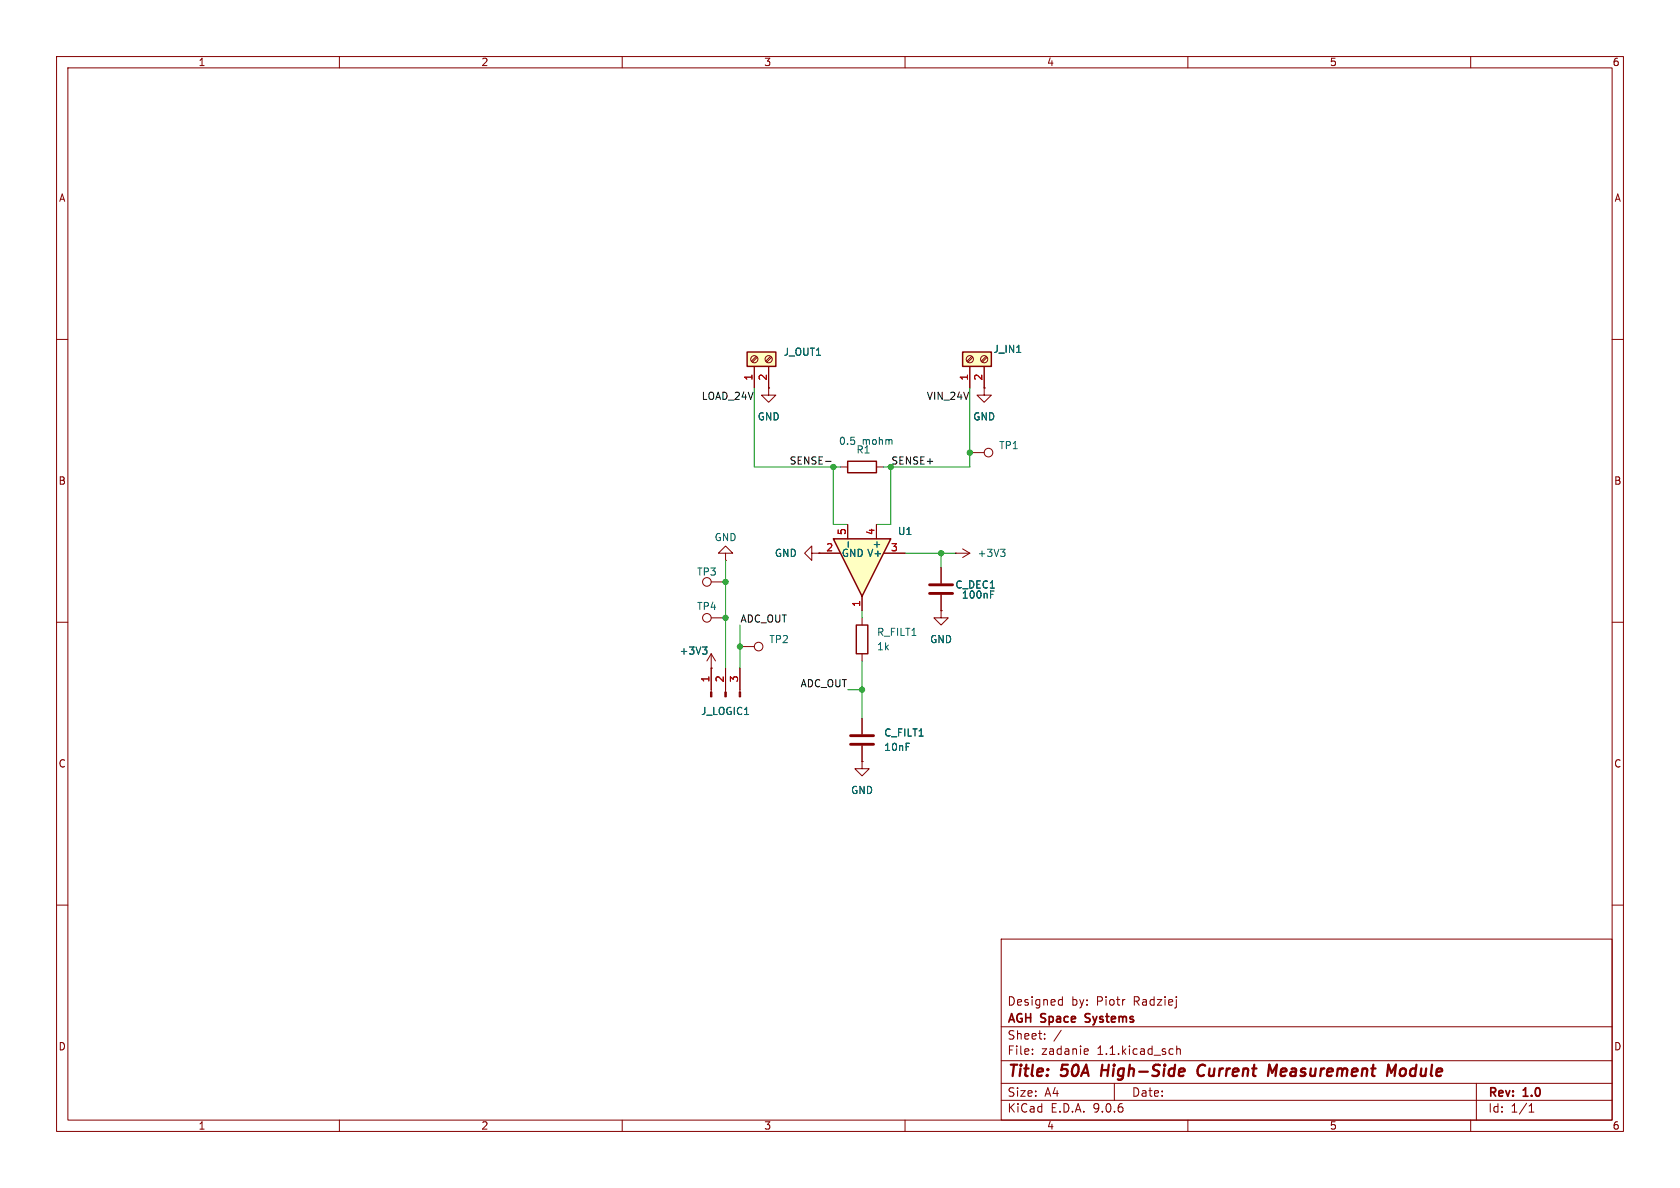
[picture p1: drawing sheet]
(kicad_sch
 (version 20250114)
 (generator "eeschema")
 (generator_version "9.0")
 (paper "A4")
 (title_block
  (title "50A High-Side Current Measurement Module")
  (rev "1.0")
  (company "AGH Space Systems")
  (comment 1 "Designed by: Piotr Radziej"))
 (lib_symbols
  (symbol "Amplifier_Current:INA290A3xDCK"
   (pin_names
    (offset 0.127)) (exclude_from_sim no) (in_bom yes) (on_board yes)
   (property "Reference" "U" (at 3.81 3.81 0) (effects (font (size 1.27 1.27)) (justify left)))
   (property "Value" "INA290A3xDCK" (at 3.81 -2.54 0) (effects (font (size 1.27 1.27)) (justify left)))
   (property "Footprint" "Package_TO_SOT_SMD:SOT-353_SC-70-5" (at 1.27 1.27 0) (effects (font (size 1.27 1.27)) (hide yes)))
   (property "Datasheet" "https://www.ti.com/lit/ds/symlink/ina290.pdf" (at 3.81 3.81 0) (effects (font (size 1.27 1.27)) (hide yes)))
   (property "Description" "Current Sense Amplifier, 2.7-V to 120-V Common Mode, 1.1-MHz, Ultra Precise, Gain 100 V/V, SC-70" (at 0 0 0) (effects (font (size 1.27 1.27)) (hide yes)))
   (symbol "INA290A3xDCK_0_1"
    (polyline (pts (xy 5.08 0) (xy -5.08 5.08) (xy -5.08 -5.08) (xy 5.08 0)) (stroke (width 0.254) (type default)) (fill (type background))))
   (symbol "INA290A3xDCK_1_1"
    (pin input line (at -7.62 2.54 0) (length 2.54) (name "+" (effects (font (size 1.27 1.27)))) (number "4" (effects (font (size 1.27 1.27)))))
    (pin input line (at -7.62 -2.54 0) (length 2.54) (name "-" (effects (font (size 1.27 1.27)))) (number "5" (effects (font (size 1.27 1.27)))))
    (pin power_in line (at -2.54 7.62 270) (length 3.81) (name "V+" (effects (font (size 1.27 1.27)))) (number "3" (effects (font (size 1.27 1.27)))))
    (pin power_in line (at -2.54 -7.62 90) (length 3.81) (name "GND" (effects (font (size 1.27 1.27)))) (number "2" (effects (font (size 1.27 1.27)))))
    (pin output line (at 7.62 0 180) (length 2.54) (name "~" (effects (font (size 1.27 1.27)))) (number "1" (effects (font (size 1.27 1.27))))))
   (embedded_fonts no))
  (symbol "Connector:Conn_01x03_Pin"
   (pin_names
    (offset 1.016) (hide yes)) (exclude_from_sim no) (in_bom yes) (on_board yes)
   (property "Reference" "J" (at 0 5.08 0) (effects (font (size 1.27 1.27))))
   (property "Value" "Conn_01x03_Pin" (at 0 -5.08 0) (effects (font (size 1.27 1.27))))
   (property "Footprint" "" (at 0 0 0) (effects (font (size 1.27 1.27)) (hide yes)))
   (property "Datasheet" "~" (at 0 0 0) (effects (font (size 1.27 1.27)) (hide yes)))
   (property "Description" "Generic connector, single row, 01x03, script generated" (at 0 0 0) (effects (font (size 1.27 1.27)) (hide yes)))
   (property "ki_locked" "" (at 0 0 0) (effects (font (size 1.27 1.27))))
   (symbol "Conn_01x03_Pin_1_1"
    (rectangle (start 0.8636 2.667) (end 0 2.413) (stroke (width 0.1524) (type default)) (fill (type outline)))
    (rectangle (start 0.8636 0.127) (end 0 -0.127) (stroke (width 0.1524) (type default)) (fill (type outline)))
    (rectangle (start 0.8636 -2.413) (end 0 -2.667) (stroke (width 0.1524) (type default)) (fill (type outline)))
    (polyline (pts (xy 1.27 2.54) (xy 0.8636 2.54)) (stroke (width 0.1524) (type default)) (fill (type none)))
    (polyline (pts (xy 1.27 0) (xy 0.8636 0)) (stroke (width 0.1524) (type default)) (fill (type none)))
    (polyline (pts (xy 1.27 -2.54) (xy 0.8636 -2.54)) (stroke (width 0.1524) (type default)) (fill (type none)))
    (pin passive line (at 5.08 2.54 180) (length 3.81) (name "Pin_1" (effects (font (size 1.27 1.27)))) (number "1" (effects (font (size 1.27 1.27)))))
    (pin passive line (at 5.08 0 180) (length 3.81) (name "Pin_2" (effects (font (size 1.27 1.27)))) (number "2" (effects (font (size 1.27 1.27)))))
    (pin passive line (at 5.08 -2.54 180) (length 3.81) (name "Pin_3" (effects (font (size 1.27 1.27)))) (number "3" (effects (font (size 1.27 1.27))))))
   (embedded_fonts no))
  (symbol "Connector:Screw_Terminal_01x02"
   (pin_names
    (offset 1.016) (hide yes)) (exclude_from_sim no) (in_bom yes) (on_board yes)
   (property "Reference" "J" (at 0 2.54 0) (effects (font (size 1.27 1.27))))
   (property "Value" "Screw_Terminal_01x02" (at 0 -5.08 0) (effects (font (size 1.27 1.27))))
   (property "Footprint" "" (at 0 0 0) (effects (font (size 1.27 1.27)) (hide yes)))
   (property "Datasheet" "~" (at 0 0 0) (effects (font (size 1.27 1.27)) (hide yes)))
   (property "Description" "Generic screw terminal, single row, 01x02, script generated (kicad-library-utils/schlib/autogen/connector/)" (at 0 0 0) (effects (font (size 1.27 1.27)) (hide yes)))
   (symbol "Screw_Terminal_01x02_1_1"
    (rectangle (start -1.27 1.27) (end 1.27 -3.81) (stroke (width 0.254) (type default)) (fill (type background)))
    (polyline (pts (xy -0.5334 0.3302) (xy 0.3302 -0.508)) (stroke (width 0.1524) (type default)) (fill (type none)))
    (polyline (pts (xy -0.5334 -2.2098) (xy 0.3302 -3.048)) (stroke (width 0.1524) (type default)) (fill (type none)))
    (polyline (pts (xy -0.3556 0.508) (xy 0.508 -0.3302)) (stroke (width 0.1524) (type default)) (fill (type none)))
    (polyline (pts (xy -0.3556 -2.032) (xy 0.508 -2.8702)) (stroke (width 0.1524) (type default)) (fill (type none)))
    (circle (center 0 0) (radius 0.635) (stroke (width 0.1524) (type default)) (fill (type none)))
    (circle (center 0 -2.54) (radius 0.635) (stroke (width 0.1524) (type default)) (fill (type none)))
    (pin passive line (at -5.08 0 0) (length 3.81) (name "Pin_1" (effects (font (size 1.27 1.27)))) (number "1" (effects (font (size 1.27 1.27)))))
    (pin passive line (at -5.08 -2.54 0) (length 3.81) (name "Pin_2" (effects (font (size 1.27 1.27)))) (number "2" (effects (font (size 1.27 1.27))))))
   (embedded_fonts no))
  (symbol "Connector:TestPoint"
   (pin_numbers (hide yes))
   (pin_names
    (offset 0.762) (hide yes)) (exclude_from_sim no) (in_bom yes) (on_board yes)
   (property "Reference" "TP" (at 0 6.858 0) (effects (font (size 1.27 1.27))))
   (property "Value" "TestPoint" (at 0 5.08 0) (effects (font (size 1.27 1.27))))
   (property "Footprint" "" (at 5.08 0 0) (effects (font (size 1.27 1.27)) (hide yes)))
   (property "Datasheet" "~" (at 5.08 0 0) (effects (font (size 1.27 1.27)) (hide yes)))
   (property "Description" "test point" (at 0 0 0) (effects (font (size 1.27 1.27)) (hide yes)))
   (symbol "TestPoint_0_1"
    (circle (center 0 3.302) (radius 0.762) (stroke (width 0) (type default)) (fill (type none))))
   (symbol "TestPoint_1_1"
    (pin passive line (at 0 0 90) (length 2.54) (name "1" (effects (font (size 1.27 1.27)))) (number "1" (effects (font (size 1.27 1.27))))))
   (embedded_fonts no))
  (symbol "Device:C"
   (pin_numbers (hide yes))
   (pin_names
    (offset 0.254)) (exclude_from_sim no) (in_bom yes) (on_board yes)
   (property "Reference" "C" (at 0.635 2.54 0) (effects (font (size 1.27 1.27)) (justify left)))
   (property "Value" "C" (at 0.635 -2.54 0) (effects (font (size 1.27 1.27)) (justify left)))
   (property "Footprint" "" (at 0.9652 -3.81 0) (effects (font (size 1.27 1.27)) (hide yes)))
   (property "Datasheet" "~" (at 0 0 0) (effects (font (size 1.27 1.27)) (hide yes)))
   (property "Description" "Unpolarized capacitor" (at 0 0 0) (effects (font (size 1.27 1.27)) (hide yes)))
   (symbol "C_0_1"
    (polyline (pts (xy -2.032 0.762) (xy 2.032 0.762)) (stroke (width 0.508) (type default)) (fill (type none)))
    (polyline (pts (xy -2.032 -0.762) (xy 2.032 -0.762)) (stroke (width 0.508) (type default)) (fill (type none))))
   (symbol "C_1_1"
    (pin passive line (at 0 3.81 270) (length 2.794) (name "~" (effects (font (size 1.27 1.27)))) (number "1" (effects (font (size 1.27 1.27)))))
    (pin passive line (at 0 -3.81 90) (length 2.794) (name "~" (effects (font (size 1.27 1.27)))) (number "2" (effects (font (size 1.27 1.27))))))
   (embedded_fonts no))
  (symbol "Device:R"
   (pin_numbers (hide yes))
   (pin_names
    (offset 0)) (exclude_from_sim no) (in_bom yes) (on_board yes)
   (property "Reference" "R" (at 2.032 0 90) (effects (font (size 1.27 1.27))))
   (property "Value" "R" (at 0 0 90) (effects (font (size 1.27 1.27))))
   (property "Footprint" "" (at -1.778 0 90) (effects (font (size 1.27 1.27)) (hide yes)))
   (property "Datasheet" "~" (at 0 0 0) (effects (font (size 1.27 1.27)) (hide yes)))
   (property "Description" "Resistor" (at 0 0 0) (effects (font (size 1.27 1.27)) (hide yes)))
   (symbol "R_0_1"
    (rectangle (start -1.016 -2.54) (end 1.016 2.54) (stroke (width 0.254) (type default)) (fill (type none))))
   (symbol "R_1_1"
    (pin passive line (at 0 3.81 270) (length 1.27) (name "~" (effects (font (size 1.27 1.27)))) (number "1" (effects (font (size 1.27 1.27)))))
    (pin passive line (at 0 -3.81 90) (length 1.27) (name "~" (effects (font (size 1.27 1.27)))) (number "2" (effects (font (size 1.27 1.27))))))
   (embedded_fonts no))
  (symbol "power:+3V3"
   (power)
   (pin_numbers (hide yes))
   (pin_names
    (offset 0) (hide yes)) (exclude_from_sim no) (in_bom yes) (on_board yes)
   (property "Reference" "#PWR" (at 0 -3.81 0) (effects (font (size 1.27 1.27)) (hide yes)))
   (property "Value" "+3V3" (at 0 3.556 0) (effects (font (size 1.27 1.27))))
   (property "Footprint" "" (at 0 0 0) (effects (font (size 1.27 1.27)) (hide yes)))
   (property "Datasheet" "" (at 0 0 0) (effects (font (size 1.27 1.27)) (hide yes)))
   (property "Description" "Power symbol creates a global label with name \"+3V3\"" (at 0 0 0) (effects (font (size 1.27 1.27)) (hide yes)))
   (symbol "+3V3_0_1"
    (polyline (pts (xy -0.762 1.27) (xy 0 2.54)) (stroke (width 0) (type default)) (fill (type none)))
    (polyline (pts (xy 0 2.54) (xy 0.762 1.27)) (stroke (width 0) (type default)) (fill (type none)))
    (polyline (pts (xy 0 0) (xy 0 2.54)) (stroke (width 0) (type default)) (fill (type none))))
   (symbol "+3V3_1_1"
    (pin power_in line (at 0 0 90) (length 0) (name "~" (effects (font (size 1.27 1.27)))) (number "1" (effects (font (size 1.27 1.27))))))
   (embedded_fonts no))
  (symbol "power:GND"
   (power)
   (pin_numbers (hide yes))
   (pin_names
    (offset 0) (hide yes)) (exclude_from_sim no) (in_bom yes) (on_board yes)
   (property "Reference" "#PWR" (at 0 -6.35 0) (effects (font (size 1.27 1.27)) (hide yes)))
   (property "Value" "GND" (at 0 -3.81 0) (effects (font (size 1.27 1.27))))
   (property "Footprint" "" (at 0 0 0) (effects (font (size 1.27 1.27)) (hide yes)))
   (property "Datasheet" "" (at 0 0 0) (effects (font (size 1.27 1.27)) (hide yes)))
   (property "Description" "Power symbol creates a global label with name \"GND\" , ground" (at 0 0 0) (effects (font (size 1.27 1.27)) (hide yes)))
   (symbol "GND_0_1"
    (polyline (pts (xy 0 0) (xy 0 -1.27) (xy 1.27 -1.27) (xy 0 -2.54) (xy -1.27 -1.27) (xy 0 -1.27)) (stroke (width 0) (type default)) (fill (type none))))
   (symbol "GND_1_1"
    (pin power_in line (at 0 0 270) (length 0) (name "~" (effects (font (size 1.27 1.27)))) (number "1" (effects (font (size 1.27 1.27))))))
   (embedded_fonts no)))
 (junction
  (at 171.45 80.01)
  (diameter 0)
  (color 0 0 0 0))
 (junction
  (at 128.27 102.87)
  (diameter 0)
  (color 0 0 0 0))
 (junction
  (at 166.37 97.79)
  (diameter 0)
  (color 0 0 0 0))
 (junction
  (at 152.4 121.92)
  (diameter 0)
  (color 0 0 0 0))
 (junction
  (at 147.32 82.55)
  (diameter 0)
  (color 0 0 0 0))
 (junction
  (at 130.81 114.3)
  (diameter 0)
  (color 0 0 0 0))
 (junction
  (at 157.48 82.55)
  (diameter 0)
  (color 0 0 0 0))
 (junction
  (at 128.27 109.22)
  (diameter 0)
  (color 0 0 0 0))
 (wire
  (pts (xy 157.48 82.55) (xy 157.48 92.71))
  (stroke (width 0) (type default)))
 (wire
  (pts (xy 130.81 110.49) (xy 130.81 114.3))
  (stroke (width 0) (type default)))
 (wire
  (pts (xy 128.27 102.87) (xy 128.27 109.22))
  (stroke (width 0) (type default)))
 (wire
  (pts (xy 157.48 82.55) (xy 171.45 82.55))
  (stroke (width 0) (type default)))
 (wire
  (pts (xy 147.32 82.55) (xy 133.35 82.55))
  (stroke (width 0) (type default)))
 (wire
  (pts (xy 149.86 121.92) (xy 152.4 121.92))
  (stroke (width 0) (type default)))
 (wire
  (pts (xy 171.45 68.58) (xy 171.45 80.01))
  (stroke (width 0) (type default)))
 (wire
  (pts (xy 148.59 82.55) (xy 147.32 82.55))
  (stroke (width 0) (type default)))
 (wire
  (pts (xy 154.94 92.71) (xy 157.48 92.71))
  (stroke (width 0) (type default)))
 (wire
  (pts (xy 168.91 97.79) (xy 166.37 97.79))
  (stroke (width 0) (type default)))
 (wire
  (pts (xy 147.32 92.71) (xy 147.32 82.55))
  (stroke (width 0) (type default)))
 (wire
  (pts (xy 152.4 121.92) (xy 152.4 116.84))
  (stroke (width 0) (type default)))
 (wire
  (pts (xy 130.81 114.3) (xy 130.81 118.11))
  (stroke (width 0) (type default)))
 (wire
  (pts (xy 160.02 97.79) (xy 166.37 97.79))
  (stroke (width 0) (type default)))
 (wire
  (pts (xy 152.4 127) (xy 152.4 121.92))
  (stroke (width 0) (type default)))
 (wire
  (pts (xy 156.21 82.55) (xy 157.48 82.55))
  (stroke (width 0) (type default)))
 (wire
  (pts (xy 147.32 92.71) (xy 149.86 92.71))
  (stroke (width 0) (type default)))
 (wire
  (pts (xy 166.37 97.79) (xy 166.37 100.33))
  (stroke (width 0) (type default)))
 (wire
  (pts (xy 152.4 109.22) (xy 152.4 107.95))
  (stroke (width 0) (type default)))
 (wire
  (pts (xy 133.35 82.55) (xy 133.35 68.58))
  (stroke (width 0) (type default)))
 (wire
  (pts (xy 171.45 80.01) (xy 171.45 82.55))
  (stroke (width 0) (type default)))
 (wire
  (pts (xy 128.27 99.06) (xy 128.27 102.87))
  (stroke (width 0) (type default)))
 (wire
  (pts (xy 128.27 109.22) (xy 128.27 118.11))
  (stroke (width 0) (type default)))
 (label "LOAD_24V"
  (at 133.35 71.12 180)
  (effects (font (size 1.27 1.27)) (justify right bottom)))
 (label "ADC_OUT"
  (at 130.81 110.49 0)
  (effects (font (size 1.27 1.27)) (justify left bottom)))
 (label "VIN_24V"
  (at 171.45 71.12 180)
  (effects (font (size 1.27 1.27)) (justify right bottom)))
 (label "SENSE-"
  (at 147.32 82.55 180)
  (effects (font (size 1.27 1.27)) (justify right bottom)))
 (label "SENSE+"
  (at 157.48 82.55 0)
  (effects (font (size 1.27 1.27)) (justify left bottom)))
 (label "ADC_OUT"
  (at 149.86 121.92 180)
  (effects (font (size 1.27 1.27)) (justify right bottom)))
 (symbol
  (lib_id "Connector:TestPoint")
  (at 128.27 109.22 90)
  (unit 1)
  (exclude_from_sim no)
  (in_bom yes)
  (on_board yes)
  (dnp no)
  (property "Reference" "TP4" (at 124.968 107.188 90) (effects (font (size 1.27 1.27))))
  (property "Value" "TestPoint" (at 124.968 106.68 90) (effects (font (size 1.27 1.27)) (hide yes)))
  (property "Footprint" "TestPoint:TestPoint_Loop_D2.50mm_Drill1.0mm" (at 128.27 104.14 0) (effects (font (size 1.27 1.27)) (hide yes)))
  (property "Datasheet" "~" (at 128.27 104.14 0) (effects (font (size 1.27 1.27)) (hide yes)))
  (property "Description" "test point" (at 128.27 109.22 0) (effects (font (size 1.27 1.27)) (hide yes)))
  (pin "1"))
 (symbol
  (lib_id "power:GND")
  (at 166.37 107.95 0)
  (unit 1)
  (exclude_from_sim no)
  (in_bom yes)
  (on_board yes)
  (dnp no)
  (fields_autoplaced yes)
  (property "Reference" "#PWR07" (at 166.37 114.3 0) (effects (font (size 1.27 1.27)) (hide yes)))
  (property "Value" "GND" (at 166.37 113.03 0) (effects (font (size 1.27 1.27))))
  (property "Footprint" "" (at 166.37 107.95 0) (effects (font (size 1.27 1.27)) (hide yes)))
  (property "Datasheet" "" (at 166.37 107.95 0) (effects (font (size 1.27 1.27)) (hide yes)))
  (property "Description" "Power symbol creates a global label with name \"GND\" , ground" (at 166.37 107.95 0) (effects (font (size 1.27 1.27)) (hide yes)))
  (pin "1"))
 (symbol
  (lib_id "Device:C")
  (at 166.37 104.14 0)
  (unit 1)
  (exclude_from_sim no)
  (in_bom yes)
  (on_board yes)
  (dnp no)
  (property "Reference" "C_DEC1" (at 172.466 103.378 0) (effects (font (size 1.27 1.27))))
  (property "Value" "100nF" (at 172.974 105.156 0) (effects (font (size 1.27 1.27))))
  (property "Footprint" "Capacitor_SMD:C_0603_1608Metric" (at 167.3352 107.95 0) (effects (font (size 1.27 1.27)) (hide yes)))
  (property "Datasheet" "~" (at 166.37 104.14 0) (effects (font (size 1.27 1.27)) (hide yes)))
  (property "Description" "Unpolarized capacitor" (at 166.37 104.14 0) (effects (font (size 1.27 1.27)) (hide yes)))
  (pin "2")
  (pin "1"))
 (symbol
  (lib_id "Connector:TestPoint")
  (at 128.27 102.87 90)
  (unit 1)
  (exclude_from_sim no)
  (in_bom yes)
  (on_board yes)
  (dnp no)
  (property "Reference" "TP3" (at 124.968 101.092 90) (effects (font (size 1.27 1.27))))
  (property "Value" "TestPoint" (at 124.968 100.33 90) (effects (font (size 1.27 1.27)) (hide yes)))
  (property "Footprint" "TestPoint:TestPoint_Loop_D2.50mm_Drill1.0mm" (at 128.27 97.79 0) (effects (font (size 1.27 1.27)) (hide yes)))
  (property "Datasheet" "~" (at 128.27 97.79 0) (effects (font (size 1.27 1.27)) (hide yes)))
  (property "Description" "test point" (at 128.27 102.87 0) (effects (font (size 1.27 1.27)) (hide yes)))
  (pin "1"))
 (symbol
  (lib_id "Device:C")
  (at 152.4 130.81 0)
  (unit 1)
  (exclude_from_sim no)
  (in_bom yes)
  (on_board yes)
  (dnp no)
  (fields_autoplaced yes)
  (property "Reference" "C_FILT1" (at 156.21 129.5399 0) (effects (font (size 1.27 1.27)) (justify left)))
  (property "Value" "10nF" (at 156.21 132.0799 0) (effects (font (size 1.27 1.27)) (justify left)))
  (property "Footprint" "Capacitor_SMD:C_0603_1608Metric" (at 153.3652 134.62 0) (effects (font (size 1.27 1.27)) (hide yes)))
  (property "Datasheet" "~" (at 152.4 130.81 0) (effects (font (size 1.27 1.27)) (hide yes)))
  (property "Description" "Unpolarized capacitor" (at 152.4 130.81 0) (effects (font (size 1.27 1.27)) (hide yes)))
  (pin "2")
  (pin "1"))
 (symbol
  (lib_id "Connector:TestPoint")
  (at 130.81 114.3 270)
  (unit 1)
  (exclude_from_sim no)
  (in_bom yes)
  (on_board yes)
  (dnp no)
  (fields_autoplaced yes)
  (property "Reference" "TP2" (at 135.89 113.0299 90) (effects (font (size 1.27 1.27)) (justify left)))
  (property "Value" "TestPoint" (at 135.89 115.5699 90) (effects (font (size 1.27 1.27)) (justify left) (hide yes)))
  (property "Footprint" "TestPoint:TestPoint_Loop_D2.50mm_Drill1.0mm" (at 130.81 119.38 0) (effects (font (size 1.27 1.27)) (hide yes)))
  (property "Datasheet" "~" (at 130.81 119.38 0) (effects (font (size 1.27 1.27)) (hide yes)))
  (property "Description" "test point" (at 130.81 114.3 0) (effects (font (size 1.27 1.27)) (hide yes)))
  (pin "1"))
 (symbol
  (lib_id "Device:R")
  (at 152.4 113.03 0)
  (unit 1)
  (exclude_from_sim no)
  (in_bom yes)
  (on_board yes)
  (dnp no)
  (fields_autoplaced yes)
  (property "Reference" "R_FILT1" (at 154.94 111.7599 0) (effects (font (size 1.27 1.27)) (justify left)))
  (property "Value" "1k" (at 154.94 114.2999 0) (effects (font (size 1.27 1.27)) (justify left)))
  (property "Footprint" "Resistor_SMD:R_0603_1608Metric" (at 150.622 113.03 90) (effects (font (size 1.27 1.27)) (hide yes)))
  (property "Datasheet" "~" (at 152.4 113.03 0) (effects (font (size 1.27 1.27)) (hide yes)))
  (property "Description" "Resistor" (at 152.4 113.03 0) (effects (font (size 1.27 1.27)) (hide yes)))
  (pin "2")
  (pin "1"))
 (symbol
  (lib_id "power:GND")
  (at 135.89 68.58 0)
  (unit 1)
  (exclude_from_sim no)
  (in_bom yes)
  (on_board yes)
  (dnp no)
  (fields_autoplaced yes)
  (property "Reference" "#PWR01" (at 135.89 74.93 0) (effects (font (size 1.27 1.27)) (hide yes)))
  (property "Value" "GND" (at 135.89 73.66 0) (effects (font (size 1.27 1.27))))
  (property "Footprint" "" (at 135.89 68.58 0) (effects (font (size 1.27 1.27)) (hide yes)))
  (property "Datasheet" "" (at 135.89 68.58 0) (effects (font (size 1.27 1.27)) (hide yes)))
  (property "Description" "Power symbol creates a global label with name \"GND\" , ground" (at 135.89 68.58 0) (effects (font (size 1.27 1.27)) (hide yes)))
  (pin "1"))
 (symbol
  (lib_id "Connector:Conn_01x03_Pin")
  (at 128.27 123.19 90)
  (unit 1)
  (exclude_from_sim no)
  (in_bom yes)
  (on_board yes)
  (dnp no)
  (fields_autoplaced yes)
  (property "Reference" "J_LOGIC1" (at 128.27 125.73 90) (effects (font (size 1.27 1.27))))
  (property "Value" "Conn_01x03_Pin" (at 123.19 122.555 0) (effects (font (size 1.27 1.27)) (hide yes)))
  (property "Footprint" "Connector_PinHeader_2.54mm:PinHeader_1x03_P2.54mm_Vertical" (at 128.27 123.19 0) (effects (font (size 1.27 1.27)) (hide yes)))
  (property "Datasheet" "~" (at 128.27 123.19 0) (effects (font (size 1.27 1.27)) (hide yes)))
  (property "Description" "Generic connector, single row, 01x03, script generated" (at 128.27 123.19 0) (effects (font (size 1.27 1.27)) (hide yes)))
  (pin "1")
  (pin "3")
  (pin "2"))
 (symbol
  (lib_id "Connector:TestPoint")
  (at 171.45 80.01 270)
  (unit 1)
  (exclude_from_sim no)
  (in_bom yes)
  (on_board yes)
  (dnp no)
  (fields_autoplaced yes)
  (property "Reference" "TP1" (at 176.53 78.7399 90) (effects (font (size 1.27 1.27)) (justify left)))
  (property "Value" "TestPoint" (at 176.53 81.2799 90) (effects (font (size 1.27 1.27)) (justify left) (hide yes)))
  (property "Footprint" "TestPoint:TestPoint_Loop_D2.50mm_Drill1.0mm" (at 171.45 85.09 0) (effects (font (size 1.27 1.27)) (hide yes)))
  (property "Datasheet" "~" (at 171.45 85.09 0) (effects (font (size 1.27 1.27)) (hide yes)))
  (property "Description" "test point" (at 171.45 80.01 0) (effects (font (size 1.27 1.27)) (hide yes)))
  (pin "1"))
 (symbol
  (lib_id "power:GND")
  (at 144.78 97.79 270)
  (unit 1)
  (exclude_from_sim no)
  (in_bom yes)
  (on_board yes)
  (dnp no)
  (fields_autoplaced yes)
  (property "Reference" "#PWR03" (at 138.43 97.79 0) (effects (font (size 1.27 1.27)) (hide yes)))
  (property "Value" "GND" (at 140.97 97.7899 90) (effects (font (size 1.27 1.27)) (justify right)))
  (property "Footprint" "" (at 144.78 97.79 0) (effects (font (size 1.27 1.27)) (hide yes)))
  (property "Datasheet" "" (at 144.78 97.79 0) (effects (font (size 1.27 1.27)) (hide yes)))
  (property "Description" "Power symbol creates a global label with name \"GND\" , ground" (at 144.78 97.79 0) (effects (font (size 1.27 1.27)) (hide yes)))
  (pin "1"))
 (symbol
  (lib_id "power:GND")
  (at 128.27 99.06 180)
  (unit 1)
  (exclude_from_sim no)
  (in_bom yes)
  (on_board yes)
  (dnp no)
  (property "Reference" "#PWR05" (at 128.27 92.71 0) (effects (font (size 1.27 1.27)) (hide yes)))
  (property "Value" "GND" (at 128.27 94.996 0) (effects (font (size 1.27 1.27))))
  (property "Footprint" "" (at 128.27 99.06 0) (effects (font (size 1.27 1.27)) (hide yes)))
  (property "Datasheet" "" (at 128.27 99.06 0) (effects (font (size 1.27 1.27)) (hide yes)))
  (property "Description" "Power symbol creates a global label with name \"GND\" , ground" (at 128.27 99.06 0) (effects (font (size 1.27 1.27)) (hide yes)))
  (pin "1"))
 (symbol
  (lib_id "power:+3V3")
  (at 125.73 118.11 0)
  (unit 1)
  (exclude_from_sim no)
  (in_bom yes)
  (on_board yes)
  (dnp no)
  (property "Reference" "#PWR04" (at 125.73 121.92 0) (effects (font (size 1.27 1.27)) (hide yes)))
  (property "Value" "+3V3" (at 122.682 115.062 0) (effects (font (size 1.27 1.27))))
  (property "Footprint" "" (at 125.73 118.11 0) (effects (font (size 1.27 1.27)) (hide yes)))
  (property "Datasheet" "" (at 125.73 118.11 0) (effects (font (size 1.27 1.27)) (hide yes)))
  (property "Description" "Power symbol creates a global label with name \"+3V3\"" (at 125.73 118.11 0) (effects (font (size 1.27 1.27)) (hide yes)))
  (pin "1"))
 (symbol
  (lib_id "power:+3V3")
  (at 168.91 97.79 270)
  (unit 1)
  (exclude_from_sim no)
  (in_bom yes)
  (on_board yes)
  (dnp no)
  (fields_autoplaced yes)
  (property "Reference" "#PWR06" (at 165.1 97.79 0) (effects (font (size 1.27 1.27)) (hide yes)))
  (property "Value" "+3V3" (at 172.72 97.7899 90) (effects (font (size 1.27 1.27)) (justify left)))
  (property "Footprint" "" (at 168.91 97.79 0) (effects (font (size 1.27 1.27)) (hide yes)))
  (property "Datasheet" "" (at 168.91 97.79 0) (effects (font (size 1.27 1.27)) (hide yes)))
  (property "Description" "Power symbol creates a global label with name \"+3V3\"" (at 168.91 97.79 0) (effects (font (size 1.27 1.27)) (hide yes)))
  (pin "1"))
 (symbol
  (lib_id "power:GND")
  (at 152.4 134.62 0)
  (unit 1)
  (exclude_from_sim no)
  (in_bom yes)
  (on_board yes)
  (dnp no)
  (fields_autoplaced yes)
  (property "Reference" "#PWR08" (at 152.4 140.97 0) (effects (font (size 1.27 1.27)) (hide yes)))
  (property "Value" "GND" (at 152.4 139.7 0) (effects (font (size 1.27 1.27))))
  (property "Footprint" "" (at 152.4 134.62 0) (effects (font (size 1.27 1.27)) (hide yes)))
  (property "Datasheet" "" (at 152.4 134.62 0) (effects (font (size 1.27 1.27)) (hide yes)))
  (property "Description" "Power symbol creates a global label with name \"GND\" , ground" (at 152.4 134.62 0) (effects (font (size 1.27 1.27)) (hide yes)))
  (pin "1"))
 (symbol
  (lib_id "Connector:Screw_Terminal_01x02")
  (at 133.35 63.5 90)
  (unit 1)
  (exclude_from_sim no)
  (in_bom yes)
  (on_board yes)
  (dnp no)
  (fields_autoplaced yes)
  (property "Reference" "J_OUT1" (at 138.43 62.2299 90) (effects (font (size 1.27 1.27)) (justify right)))
  (property "Value" "Screw_Terminal_01x02" (at 138.43 64.7699 90) (effects (font (size 1.27 1.27)) (justify right) (hide yes)))
  (property "Footprint" "TerminalBlock_Dinkle:TerminalBlock_Dinkle_DT-55-B01X-02_P10.00mm" (at 133.35 63.5 0) (effects (font (size 1.27 1.27)) (hide yes)))
  (property "Datasheet" "~" (at 133.35 63.5 0) (effects (font (size 1.27 1.27)) (hide yes)))
  (property "Description" "Generic screw terminal, single row, 01x02, script generated (kicad-library-utils/schlib/autogen/connector/)" (at 133.35 63.5 0) (effects (font (size 1.27 1.27)) (hide yes)))
  (pin "1")
  (pin "2"))
 (symbol
  (lib_id "Amplifier_Current:INA290A3xDCK")
  (at 152.4 100.33 270)
  (unit 1)
  (exclude_from_sim no)
  (in_bom yes)
  (on_board yes)
  (dnp no)
  (fields_autoplaced yes)
  (property "Reference" "U1" (at 160.02 93.9098 90) (effects (font (size 1.27 1.27))))
  (property "Value" "INA290A3xDCK" (at 156.2802 114.3 0) (effects (font (size 1.27 1.27)) (hide yes)))
  (property "Footprint" "Package_TO_SOT_SMD:SOT-353_SC-70-5" (at 153.67 101.6 0) (effects (font (size 1.27 1.27)) (hide yes)))
  (property "Datasheet" "https://www.ti.com/lit/ds/symlink/ina290.pdf" (at 156.21 104.14 0) (effects (font (size 1.27 1.27)) (hide yes)))
  (property "Description" "Current Sense Amplifier, 2.7-V to 120-V Common Mode, 1.1-MHz, Ultra Precise, Gain 100 V/V, SC-70" (at 152.4 100.33 0) (effects (font (size 1.27 1.27)) (hide yes)))
  (pin "5")
  (pin "4")
  (pin "1")
  (pin "3")
  (pin "2"))
 (symbol
  (lib_id "power:GND")
  (at 173.99 68.58 0)
  (unit 1)
  (exclude_from_sim no)
  (in_bom yes)
  (on_board yes)
  (dnp no)
  (fields_autoplaced yes)
  (property "Reference" "#PWR02" (at 173.99 74.93 0) (effects (font (size 1.27 1.27)) (hide yes)))
  (property "Value" "GND" (at 173.99 73.66 0) (effects (font (size 1.27 1.27))))
  (property "Footprint" "" (at 173.99 68.58 0) (effects (font (size 1.27 1.27)) (hide yes)))
  (property "Datasheet" "" (at 173.99 68.58 0) (effects (font (size 1.27 1.27)) (hide yes)))
  (property "Description" "Power symbol creates a global label with name \"GND\" , ground" (at 173.99 68.58 0) (effects (font (size 1.27 1.27)) (hide yes)))
  (pin "1"))
 (symbol
  (lib_id "Device:R")
  (at 152.4 82.55 90)
  (unit 1)
  (exclude_from_sim no)
  (in_bom yes)
  (on_board yes)
  (dnp no)
  (property "Reference" "R1" (at 152.654 79.502 90) (effects (font (size 1.27 1.27))))
  (property "Value" "0.5 mohm" (at 153.162 77.978 90) (effects (font (size 1.27 1.27))))
  (property "Footprint" "Resistor_SMD:R_2512_6332Metric" (at 152.4 84.328 90) (effects (font (size 1.27 1.27)) (hide yes)))
  (property "Datasheet" "~" (at 152.4 82.55 0) (effects (font (size 1.27 1.27)) (hide yes)))
  (property "Description" "Resistor" (at 152.4 82.55 0) (effects (font (size 1.27 1.27)) (hide yes)))
  (pin "1")
  (pin "2"))
 (symbol
  (lib_id "Connector:Screw_Terminal_01x02")
  (at 171.45 63.5 90)
  (unit 1)
  (exclude_from_sim no)
  (in_bom yes)
  (on_board yes)
  (dnp no)
  (property "Reference" "J_IN1" (at 175.514 61.722 90) (effects (font (size 1.27 1.27)) (justify right)))
  (property "Value" "Screw_Terminal_01x02" (at 176.53 64.7699 90) (effects (font (size 1.27 1.27)) (justify right) (hide yes)))
  (property "Footprint" "TerminalBlock_Dinkle:TerminalBlock_Dinkle_DT-55-B01X-02_P10.00mm" (at 171.45 63.5 0) (effects (font (size 1.27 1.27)) (hide yes)))
  (property "Datasheet" "~" (at 171.45 63.5 0) (effects (font (size 1.27 1.27)) (hide yes)))
  (property "Description" "Generic screw terminal, single row, 01x02, script generated (kicad-library-utils/schlib/autogen/connector/)" (at 171.45 63.5 0) (effects (font (size 1.27 1.27)) (hide yes)))
  (pin "1")
  (pin "2"))
 (sheet_instances
  (path ""
   (page "1")))
 (embedded_fonts no))
